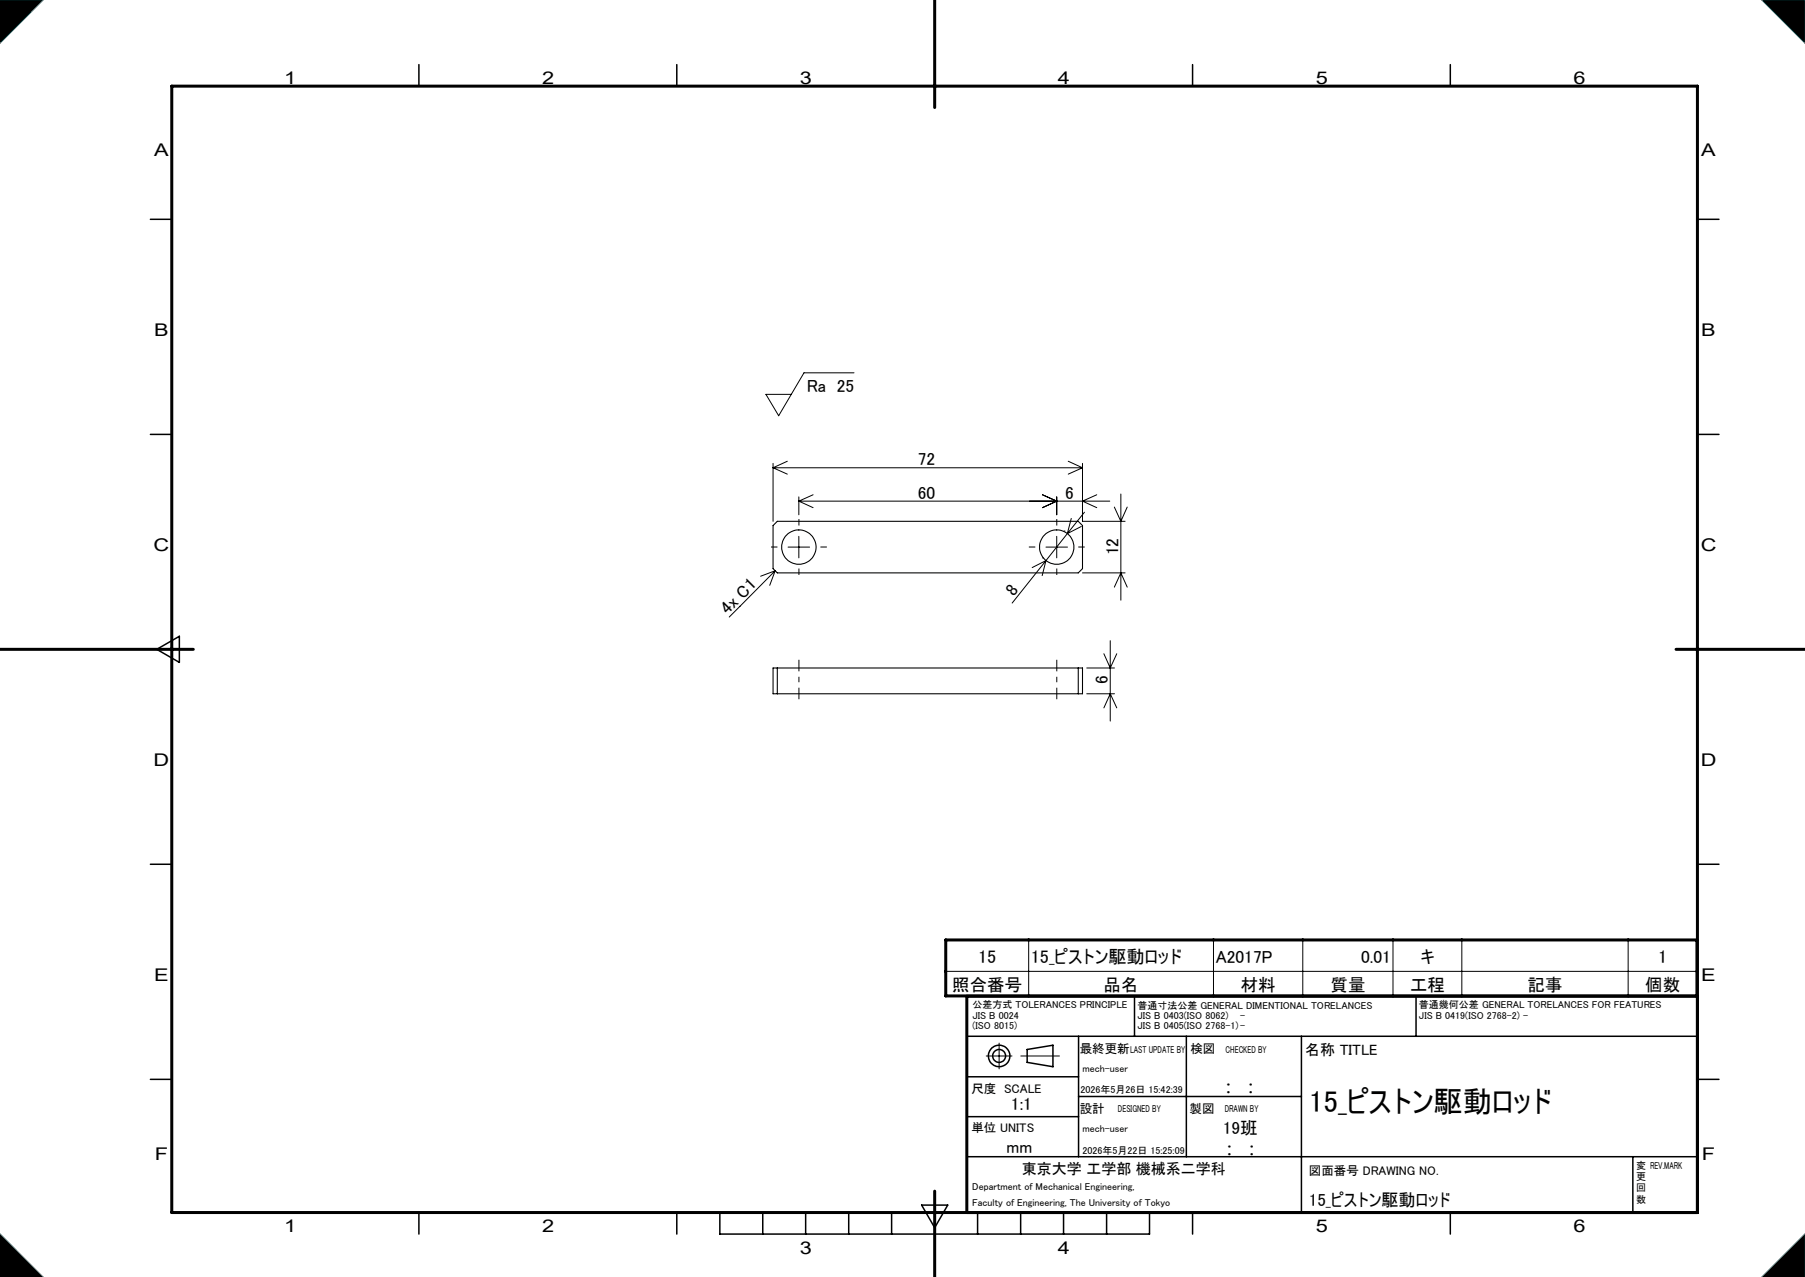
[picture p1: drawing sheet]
<svg xmlns="http://www.w3.org/2000/svg" width="420mm" height="297mm" viewBox="0 0 420 297" stroke-linecap="round" stroke-linejoin="round" font-family="sans-serif">
<g fill="none" stroke="#000" stroke-width=".25">
<path d="M179.9 122.2l1-1h70l1 1v10.1l-1 .9h-70l-1-.9zM179.9 155.4h72v6h-72zM180.9 155.4v6M250.9 155.4v6"/>
<circle cx="185.9" cy="127.2" r="4"/>
<circle cx="245.9" cy="127.2" r="4"/>
</g>
<g fill="none" stroke="#000" stroke-width=".35">
<path d="M97.5 15v5M157.5 15v5M277.5 15v5M337.5 15v5M35 51h5M395 51h5M35 101h5M395 101h5M36.5 151l5.2-3v6.1zM35 201h5M395 201h5M264 231.7v9.3"/>
<path d="M329.5 231.7v9.3M35 251h5M225 241h170M225 250.4h26M225 259.7h26M245 248.1v-5l-6 1v3l6 1M251 241v28M251 255h51.8M276 241v28M302.8 241v41M395 251h5M225 269h170"/>
<path d="M379.9 269v13M97.5 282v5M157.5 282v5M167.5 282v5h100v-5M177.5 282v5M187.5 282v5M197.5 282v5M207.5 282v5M214.5 280.3h6l-3 5.2zM227.5 282v5M237.5 282v5M247.5 282v5"/>
<path d="M257.5 282v5M277.5 282v5M337.5 282v5"/>
<circle cx="232.5" cy="245.6" r="2.5"/>
<circle cx="232.5" cy="245.6" r="1.5"/>
</g>
<g fill="none" stroke="#000" stroke-width=".23">
<path d="M0 0h10l-10 10zM410 0h10v10zM198.7 86.7h-11.6l-5.9 10-3-5h5.9M179.9 107.8v13.4M179.9 108.8h72M179.9 108.8l3.3 1.5M183.2 107.3l-3.3 1.5M185.9 116.6h72.3M185.9 115.6v4.1M185.9 116.6l3.3 1.5M189.2 115.1l-3.3 1.5M242.6 115.1l3.3 1.5-3.3 1.5"/>
<path d="M245.9 115.6v4.1M248.6 107.3l3.3 1.5M251.9 107.8v13.4h9.9M251.9 108.8l-3.3 1.5M252.3 119.1l-3.9 5M255.2 115.1l-3.3 1.5 3.3 1.5M259.3 117.9l1.5 3.3 1.5-3.3M260.8 114.9v24.7M180.4 132.7l-1.3 3.4M180.4 132.7l-3.4 1.3M180.4 132.7l-10.7 10.8M183.4 127.2h5"/>
<path d="M185.9 124.7v5M242.6 129.7h.1M243.4 127.2h5M243.4 130.4l-7.9 9.9M243.4 130.4l-.9 3.5M243.4 130.4l-3.2 1.6M245.9 124.7v5M247.6 123.5h.1M248.4 124.1l-5 6.3M249.3 120.6l-.9 3.5M251.6 122.4l-3.2 1.7M251.9 133.2h9.9"/>
<path d="M259.3 136.6l1.5-3.4 1.5 3.4M252.9 155.4h6.4M256.9 152l1.4 3.4 1.6-3.4M258.3 149v18.7M252.9 161.4h6.4M256.9 164.6l1.4-3.2 1.6 3.2M239.4 218.6v13M282.4 218.6v13M303.1 218.6v13M324.1 218.6v13M340.1 218.6v13M378.8 218.6v13"/>
<path d="M220.1 225.9h174.8M229.5 245.6h6M232.5 242.6v6M237.5 245.6h9M0 287l10 10h-10zM410 297l10-10v10z"/>
</g>
<path d="M217.5 0v25M40 20h355v262h-355zM0 151h45M390 151h30M220.1 218.6h174.8v13h-174.8zM395 231.7h-170v50.3M217.5 277v20" fill="none" stroke="#000" stroke-width=".7"/>
<path d="M0 0h10l-10 10zM410 0h10v10zM0 287l10 10h-10zM410 297l10-10v10z" fill="none" stroke="#0ff" stroke-width=".23"/>
<path d="M0 0v10l10-10zM410 0l10 10v-10zM410 297h10v-10zM0 287v10h10z" fill-rule="evenodd" fill="#000"/>
<path d="M180.9 127.2h-1.5M185.9 132.2v1.5M185.9 122.2v-1.5M190.9 127.2h1.5M240.9 127.2h-1.5M245.9 132.2v1.5M245.9 122.2v-1.5M250.9 127.2h1.5" fill="none" stroke="#000" stroke-width=".23" stroke-dasharray="30.5 1.3 1.3 1.3" stroke-linecap="butt"/>
<path d="M185.9 162.6v-9.1M245.9 162.6v-9.1" fill="none" stroke="#000" stroke-width=".23" stroke-dasharray="30.5 1.3 1.3 1.3" stroke-dashoffset="27.8" stroke-linecap="butt"/>
<text font-size="7" x="304.6" y="258.7">15_ピストン駆動ロッド</text>
<g font-size="4.2">
<text x="227.6" y="224">15</text>
<text x="239.9" y="224">15_ピストン駆動ロッド</text>
<text x="385.8" y="224">1</text>
</g>
<g font-size="4.1">
<text x="66.1" y="19.6">1</text>
<text x="126.1" y="19.6">2</text>
<text x="186.1" y="19.6">3</text>
<text x="246.1" y="19.6">4</text>
<text x="306.1" y="19.6">5</text>
<text x="366.1" y="19.6">6</text>
<text x="35.9" y="36.3">A</text>
<text x="395.9" y="36.3">A</text>
<text x="35.9" y="78.1">B</text>
<text x="395.9" y="78.1">B</text>
<text x="187.8" y="91.1">Ra 25</text>
<text x="213.6" y="108.2">72</text>
<text x="213.6" y="116">60</text>
<text x="247.9" y="116">6</text>
<text x="35.8" y="128.1">C</text>
<text x="260.2" y="129.2" transform="rotate(-90 260.2 129.2)">12</text>
<text x="395.8" y="128.1">C</text>
<text x="169.3" y="143.1" transform="rotate(-45 169.3 143.1)">4x C1</text>
<text x="235.9" y="138.9" transform="rotate(-51 235.9 138.9)">8</text>
<text x="257.8" y="159.1" transform="rotate(-90 257.8 159.1)">6</text>
<text x="35.8" y="178.1">D</text>
<text x="395.8" y="178.1">D</text>
<text x="282.9" y="224">A2017P</text>
<text x="316.7" y="224">0.01</text>
<text x="330.5" y="224">キ</text>
<text x="35.9" y="228.1">E</text>
<text x="221.6" y="230.5">照合番号</text>
<text x="256.8" y="230.5">品名</text>
<text x="288.7" y="230.5">材料</text>
<text x="309.6" y="230.5">質量</text>
<text x="328.1" y="230.5">工程</text>
<text x="355.4" y="230.5">記事</text>
<text x="382.8" y="230.5">個数</text>
<text x="395.9" y="228.1">E</text>
<text x="285.2" y="254.2">:</text>
<text x="290.4" y="254.2">:</text>
<text x="235.2" y="258.1">1:1</text>
<text x="284.5" y="263.6">19班</text>
<text x="36" y="269.8">F</text>
<text x="234.2" y="268.3">mm</text>
<text x="285.4" y="268.7">:</text>
<text x="290.6" y="268.7">:</text>
<text x="396" y="269.8">F</text>
<text x="304.6" y="280.5">15_ピストン駆動ロッド</text>
<text x="66.1" y="286.6">1</text>
<text x="126.1" y="286.6">2</text>
<text x="306.1" y="286.6">5</text>
<text x="366.1" y="286.6">6</text>
<text x="186.1" y="291.6">3</text>
<text x="246.1" y="291.6">4</text>
</g>
<g font-size="3.5">
<text x="303.7" y="245.4">名称 TITLE</text>
<text x="237.7" y="273">東京大学 工学部 機械系二学科</text>
</g>
<g font-size="2.9">
<text x="251.3" y="244.9">最終更新</text>
<text x="277" y="244.9">検図</text>
<text x="226" y="254.1">尺度 SCALE</text>
<text x="226" y="263.2">単位 UNITS</text>
<text x="251.3" y="258.7">設計</text>
<text x="276.8" y="258.8">製図</text>
<text x="304.6" y="273.3">図面番号 DRAWING NO.</text>
</g>
<g font-size="2.3">
<text x="226.3" y="234.5">公差方式 TOLERANCES PRINCIPLE</text>
<text x="226.3" y="236.9">JIS B 0024</text>
<text x="226.3" y="239.3">(ISO 8015)</text>
<text x="264.7" y="234.6">普通寸法公差 GENERAL DIMENTIONAL TORELANCES</text>
<text x="264.7" y="237">JIS B 0403(ISO 8062)</text>
<text x="264.7" y="239.4">JIS B 0405(ISO 2768-1)-</text>
<text x="288.6" y="237">-</text>
<text x="330.2" y="234.5">普通幾何公差 GENERAL TORELANCES FOR FEATURES</text>
<text x="330.2" y="236.9">JIS B 0419(ISO 2768-2) -</text>
<text x="263" y="244.9">LAST UPDATE BY</text>
<text x="285.2" y="244.8">CHECKED BY</text>
<text x="251.9" y="249.4">mech-user</text>
<text x="251.4" y="254.1">2026年5月26日 15:42:39</text>
<text x="251.9" y="263.3">mech-user</text>
<text x="260.1" y="258.7">DESIGNED BY</text>
<text x="285" y="258.7">DRAWN BY</text>
<text x="251.9" y="268.3">2026年5月22日 15:25:09</text>
<text x="380.7" y="274.4">更</text>
<text x="380.7" y="271.8">変 REV.MARK</text>
<text x="226.2" y="280.5">Faculty of Engineering, The University of Tokyo</text>
<text x="226.2" y="276.8">Department of Mechanical Engineering,</text>
<text x="380.7" y="279.7">数</text>
<text x="380.7" y="277.1">回</text>
</g>
</svg>
